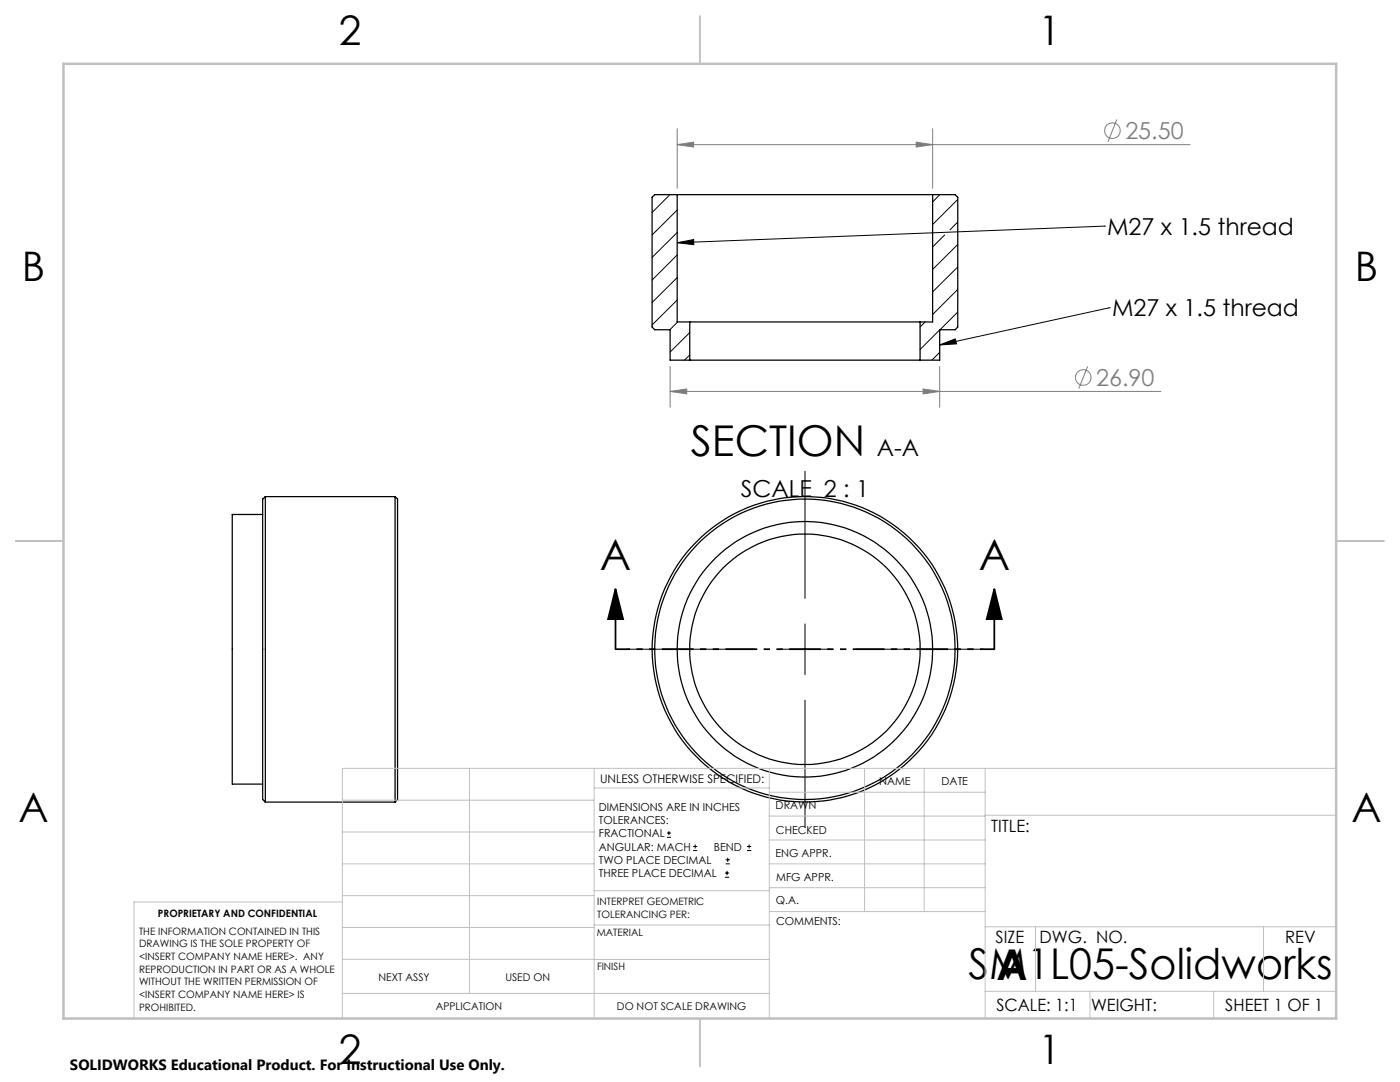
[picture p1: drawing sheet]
<svg xmlns="http://www.w3.org/2000/svg" width="279mm" height="216mm" viewBox="0 0 279 216" stroke-linecap="round" stroke-linejoin="round" font-family="sans-serif">
<g fill="none" stroke="#000" stroke-width=".25">
<path d="M135.1 38.8h51M135.1 38.8h-4.4l-.6 .6v25.9l.6 .5h3v6.1h4M135.1 38.8v25.4h2.6M186.1 38.8h4.5l.5 .6v25.9l-.5 .5h-3.1v6.1h-3.9M186.1 38.8v25.4h-2.5M137.7 64.2h45.9M137.7 71.9h45.9M137.7 64.2v7.7M183.6 64.2v7.7M53 99.1v61M53 99.1l-.6 .5v59.9l.6 .6M53 99.1h25.8"/>
<path d="M78.8 99.1v61M78.8 99.1l.5 .5v59.9l-.5 .6M52.4 102.7h-6v53.8h6M53 160.1h25.8"/>
<circle cx="160.6" cy="129.6" r="30"/>
<circle cx="160.6" cy="129.6" r="23"/>
<circle cx="160.6" cy="129.6" r="30.5"/>
<circle cx="160.6" cy="129.6" r="25.5"/>
</g>
<g fill="none" stroke="#000" stroke-width=".2">
<path d="M133.7 38.8l-3.6 3.6M187.6 38.8l-1.5 1.5M191.1 39.8l-5 5M135.1 48.4l3.3-.6 .1 1zM135.1 41.9l-5 5M135.1 46.4l-5 5M135.1 50.9l-5 5M135.1 55.4l-5 5M135.1 59.9l-5 4.9M188.5 46.9l-2.4 2.4M191.1 44.3l-1.5 1.6M191.1 48.8l-5 5"/>
<path d="M191.1 53.3l-5 4.9M191.1 57.7l-5 5.1M220.4 45.1h.1M220.4 45.1l-85.3 3.3M135.2 64.2l-1.5 1.6M137.7 66.4l-4 3.8M137.7 70.8l-1.1 1.1M184.6 64.2l-1 1M187.5 68.8l3.1-1.2 .3 1zM187.5 65.8l-3.9 3.9M187.5 70.3l-1.5 1.6M191.1 62.3l-3.5 3.5"/>
<path d="M221.4 61.4h.1M221.4 61.4l-33.9 7.4M160.7 94v25.4M125.1 129.5h25.4M155.6 129.5h10.1M160.7 124.5v10.1M160.7 139.7v25.4M170.8 129.5h25.4M133.1 167.1h.8M133.1 166.2h.8M133.5 165.8v.9M138.3 169.7h.8"/>
<path d="M138.3 168.9h.8M138.7 168.5v.8M144.7 175h.8M144.7 174.2h.8M144.8 172.4h.9M144.8 171.6h.9M145.1 173.8v.8M145.2 171.1v.9M149.1 169.7h.8M149.1 168.9h.8M149.5 168.5v.8"/>
</g>
<g fill="none" stroke="#808080" stroke-width=".2">
<path d="M135.1 28.9l3.3-.5v1zM135.1 25.7v11.9M135.1 28.9h102.4M182.8 28.4l3.3 .5-3.3 .5zM186.1 25.7v11.9M222.9 23.8l-1.8 4.5M133.7 78.1l3.4-.5v1zM133.7 73.1v8.2M133.7 78.1h98M184.2 77.6l3.3 .5-3.3 .5zM187.5 73.1v8.2M217.1 73.1l-1.8 4.4"/>
<circle cx="222" cy="26.1" r="1.56"/>
<circle cx="216.2" cy="75.3" r="1.56"/>
</g>
<path d="M122.8 117.5l1.6 6h-3zM122.8 117.5v12M198.4 117.5l1.5 6h-3zM198.4 117.5v12" fill="none" stroke="#000" stroke-width=".35"/>
<path d="M198.5 129.5h-75.6" fill="none" stroke="#000" stroke-width=".35" stroke-dasharray="6.3 1.3 1.3 1.3 1.3 1.3" stroke-dashoffset="3.5" stroke-linecap="butt"/>
<g fill="none" stroke="#c0c0c0" stroke-width=".2">
<path d="M68.3 159.7h50.3M93.7 153.3v44.9M118.6 153.3v49.9M118.6 157.2h34.9M153.5 153.3v49.9M153.5 158.1h43.1M172.5 153.3v28.6M184.4 153.3v28.6M196.6 153.3v49.9M266.7 153.3h-198.4v49.9M68.3 178.7h50.3M68.3 172.4h50.3"/>
<path d="M68.3 166h50.3M68.3 180h-41.6v23.2M118.6 177.7h35M153.5 167.6h43.1M153.5 162.8h43.1M153.5 172.4h43.1M153.5 177.1h43.1M196.6 162.7h70.1M68.3 198.2h85.2M68.3 191.4l85.2 .1M68.3 185.1h50.3M118.6 184.6h35"/>
<path d="M153.6 181.9h43M196.6 197.8h70.1M196.6 184.9h70.1M206.7 184.9v12.9M217.5 197.8v5.4M242.2 197.8v5.4M252.2 184.9v12.9"/>
</g>
<path d="M139.7 3.2v9.5M3.1 107.9h9.6M266.7 107.9h9.5M139.7 203.2v9.6" fill="none" stroke="#c0c0c0" stroke-width=".25"/>
<path d="M12.7 12.7h254v190.5h-254z" fill="none" stroke="#c0c0c0" stroke-width=".5"/>
<g fill="#000">
<path d="M135.1 48.4l3.3-.6 .1 1zM187.5 68.8l3.1-1.2 .3 1z"/>
<path d="M198.4 117.5l1.5 6h-3zM122.8 117.5l1.6 6h-3z"/>
</g>
<g fill="#808080">
<path d="M133.7 78.1l3.4-.5v1zM184.2 77.6l3.3 .5-3.3 .5z"/>
<path d="M182.8 28.4l3.3 .5-3.3 .5zM135.1 28.9l3.3-.5v1z"/>
</g>
<g font-size="8.5">
<text x="137.9" y="91.1">SECTION</text>
<text x="119.7" y="113.7">A</text>
<text x="195.3" y="113.7">A</text>
<text x="193.3" y="195.4">SM1L05-Solidworks</text>
<text x="198.9" y="195.5">A</text>
</g>
<g font-size="8.1">
<text x="67.6" y="8.9">2</text>
<text x="207.3" y="8.9">1</text>
<text x="4.4" y="56.2">B</text>
<text x="270.4" y="56.2">B</text>
<text x="3.7" y="164.1">A</text>
<text x="269.7" y="164.1">A</text>
<text x="67.6" y="212.4">2</text>
<text x="207.3" y="212.4">1</text>
</g>
<g font-size="4.7" fill="#808080">
<text x="224.6" y="27.8">25.50</text>
<text x="218.8" y="77">26.90</text>
</g>
<g font-size="4.7">
<text x="220.9" y="46.8">M27 x 1.5 thread</text>
<text x="221.9" y="63.1">M27 x 1.5 thread</text>
<text x="175" y="91">A-A</text>
<text x="147.8" y="99.3">SCALE 2 : 1</text>
</g>
<g font-size="3.4">
<text x="197.8" y="166">TITLE:</text>
<text x="198.7" y="188.1">SIZE</text>
<text x="207.5" y="188.1">DWG. NO.</text>
<text x="256.5" y="188.2">REV</text>
<text x="198.8" y="201.7">SCALE: 1:1</text>
<text x="217.7" y="201.8">WEIGHT:</text>
<text x="244.5" y="201.7">SHEET 1 OF 1</text>
</g>
<text font-size="3" x="14" y="213.5">SOLIDWORKS Educational Product. For Instructional Use Only.</text>
<text font-size="2.4" x="119.8" y="156.2">UNLESS OTHERWISE SPECIFIED:</text>
<g font-size="2.2">
<text x="119.5" y="161.8">DIMENSIONS ARE IN INCHES</text>
<text x="154.8" y="161.4">DRAWN</text>
<text x="175.4" y="156.6">NAME</text>
<text x="187.9" y="156.7">DATE</text>
<text x="119.5" y="164.4">TOLERANCES:</text>
<text x="119.5" y="167.1">FRACTIONAL</text>
<text x="154.9" y="166.3">CHECKED</text>
<text x="119.5" y="169.7">ANGULAR: MACH</text>
<text x="119.5" y="172.4">TWO PLACE DECIMAL</text>
<text x="142.5" y="169.7">BEND</text>
<text x="154.8" y="171">ENG APPR.</text>
<text x="119.5" y="175">THREE PLACE DECIMAL</text>
<text x="154.9" y="175.7">MFG APPR.</text>
<text x="154.9" y="180.4">Q.A.</text>
<text x="154.9" y="184.6">COMMENTS:</text>
</g>
<g font-size="2.1">
<text x="75.5" y="195.7">NEXT ASSY</text>
<text x="100.9" y="195.7">USED ON</text>
<text x="86.9" y="201.5">APPLICATION</text>
<text x="123.1" y="201.6">DO NOT SCALE DRAWING</text>
</g>
<g font-size="2">
<text x="31.5" y="182.9">PROPRIETARY AND CONFIDENTIAL</text>
<text x="119.2" y="180.6">INTERPRET GEOMETRIC</text>
<text x="119.2" y="183.1">TOLERANCING PER:</text>
<text x="27.8" y="186.5">THE INFORMATION CONTAINED IN THIS</text>
<text x="27.8" y="189">DRAWING IS THE SOLE PROPERTY OF</text>
<text x="27.8" y="191.6">&lt;INSERT COMPANY NAME HERE&gt;. ANY</text>
<text x="119.1" y="186.7">MATERIAL</text>
<text x="27.8" y="194.1">REPRODUCTION IN PART OR AS A WHOLE</text>
<text x="27.8" y="196.6">WITHOUT THE WRITTEN PERMISSION OF</text>
<text x="119.1" y="193.5">FINISH</text>
<text x="27.8" y="199.1">&lt;INSERT COMPANY NAME HERE&gt; IS</text>
<text x="27.8" y="201.7">PROHIBITED.</text>
</g>
</svg>
